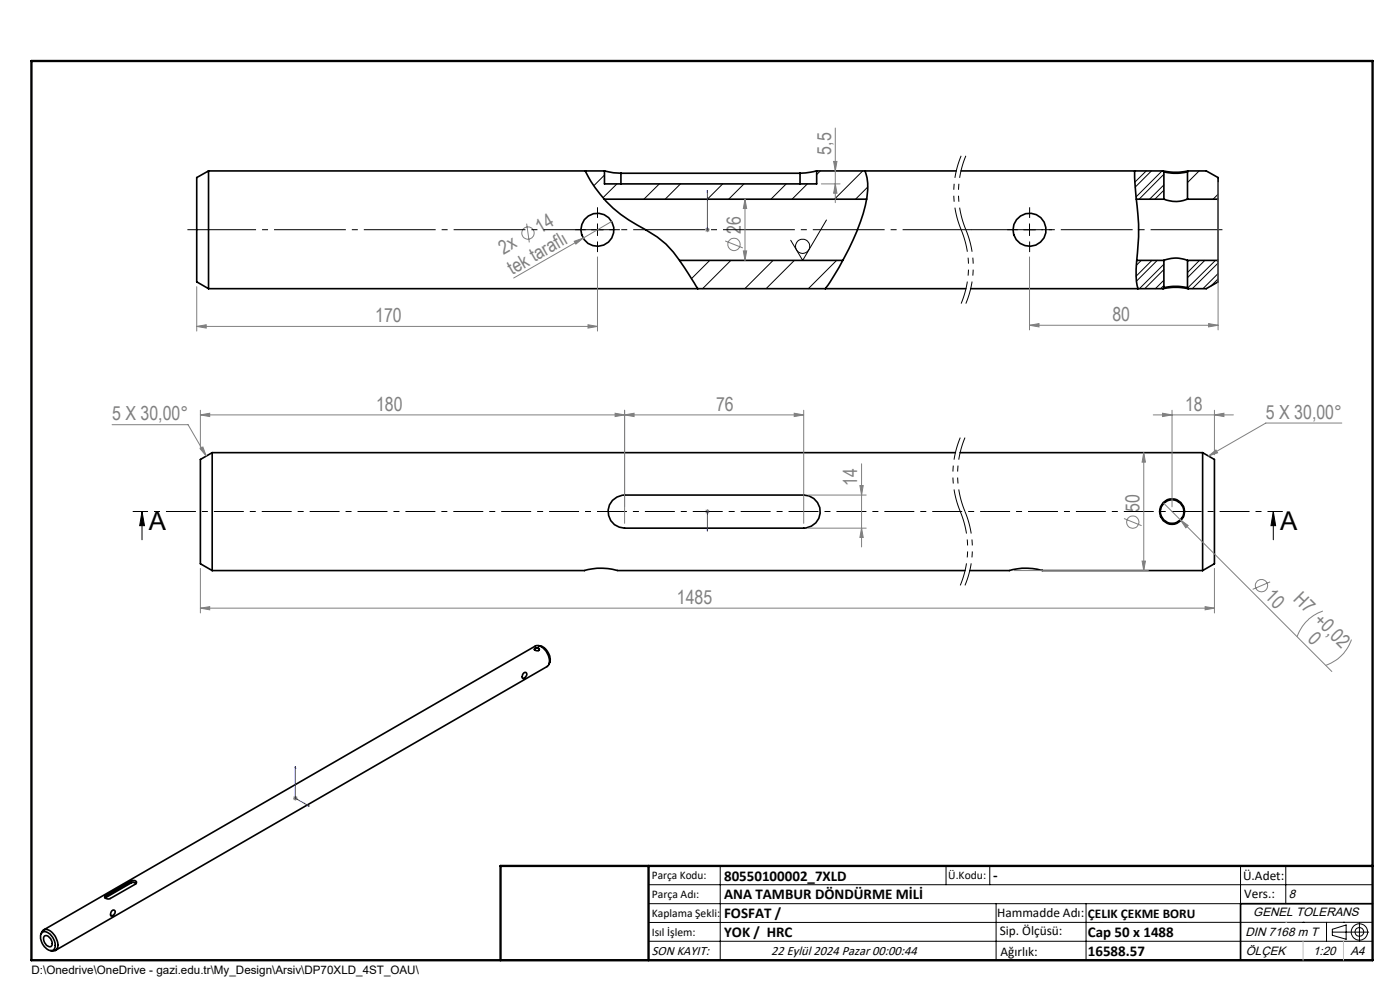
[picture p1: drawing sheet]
<svg xmlns="http://www.w3.org/2000/svg" width="297mm" height="210mm" viewBox="0 0 297 210" stroke-linecap="round" stroke-linejoin="round" font-family="sans-serif">
<g fill="none" stroke="#000" stroke-width=".35">
<path d="M44.2 36.3v24.9M44.2 36.3l-2.5 1.4v22.1l2.5 1.4M44.2 36.3h84M124.2 36.3a26.7 26.7 0 0 0 12.8 12.4 23.2 23.2 0 0 1 9 9.3l2 3.2M128.2 36.3l1.9 .3 1.6 .2M128.2 36.3v2.7h45v-2.7M131.7 36.8h38M131.7 36.8v2.2M169.7 36.8v2.2M173.2 36.3l-3.5 .5M173.2 36.3h29.6M183.5 36.3l.1 .1a11.5 11.5 0 0 1 0 7.2 57.5 57.5 0 0 1-8.5 17.6"/>
<path d="M203.9 36.3h42.8M240.7 36.3a58.8 58.8 0 0 0 .7 9.3l.1 4.7-.2 3.4a18.8 18.8 0 0 0 .1 7.5M246.7 36.3a12.7 12.7 0 0 0 5.4 0M246.7 36.3l.2 .2M246.9 36.5a11.1 11.1 0 0 0 5 0M246.9 36.5v5.8M251.9 36.5v5.8M252.1 36.3l-.2 .2M252.1 36.3h3.8l2.5 1.4v4.6M128.2 42.3h55.7M144.2 55.2h34.6M241.1 42.3h5.8"/>
<path d="M241.2 55.2h5.7M246.9 55.2a6.6 6.6 0 0 1 5 0M246.9 42.3a6.6 6.6 0 0 0 5 0M246.9 55.2v5.8M251.9 55.2h6.5M251.9 42.3h6.5M251.9 55.2v5.8M258.4 42.3v12.9M258.4 55.2v4.6l-2.5 1.4h-3.8M44.2 61.2h160.7M205.9 61.2h40.8M246.7 61.2a12.7 12.7 0 0 1 5.4 0"/>
<path d="M246.9 61a11.1 11.1 0 0 1 5 0M246.9 61l-.2 .2M251.9 61l.2 .2M45 96v25M45 96l-2.5 1.5v22.1l2.5 1.4M45 96h157.7M203.7 96h51.4M255.1 96v25M255.1 96l2.5 1.5v22.1l-2.5 1.4M129.9 106.1l1-.7 1.6-.4h38a3.5 3.5 0 0 1 3.5 3.5 3.5 3.5 0 0 1-3.5 3.5h-38a3.5 3.5 0 0 1-3.2-2.1 3.5 3.5 0 0 1 .6-3.8zM113.4 137.6a.56 .56 0 0 1 .5-.2 .56 .56 0 0 1 .5 .5 .6 .6 0 0 1-1-.3zM113.5 137.9a.44 .44 0 0 1 .4-.4 .44 .44 0 0 1 .4 .4l-.1 .1"/>
<path d="M114.2 136.9a2.95 2.95 0 0 1 2.3 4M131 121a12.8 12.8 0 0 0-7 0h-79M131 121h73.7M221.1 121a13 13 0 0 0-7 0h-8.4M221.1 121h34M111.1 142.8a.41 .41 0 0 1 .6-.1 .41 .41 0 0 1 0 .6l-.3 .4a.33 .33 0 0 1-.4 .2 .33 .33 0 0 1-.2-.4zM8.7 198.1a1.24 1.24 0 0 1 1-1 1.24 1.24 0 0 1 1.3 .6 3.1 3.1 0 0 1 1 3.7l-.6 .3-.7-.1M8.9 197.9a1.46 1.46 0 0 1 2.1 .7 2.22 2.22 0 0 1 .3 2.9 1.88 1.88 0 0 1-2.2-1.1 2.29 2.29 0 0 1-.2-2.5zM9.2 197.3l104.4-60.3a2.61 2.61 0 0 1 2.8 2.2 1.87 1.87 0 0 1-.3 2.2l-104.4 60.2M9.4 198.6a1.2 1.2 0 0 1 1.6 1 .72 .72 0 0 1 .1 .8 .72 .72 0 0 1-.7 .4 1.68 1.68 0 0 1-1-2.2zM22.4 190v.4M22.4 190.4l-.1 .1"/>
<path d="M23.8 193.2a.41 .41 0 0 1 .5 0 .41 .41 0 0 1 .1 .5l-.3 .4a.32 .32 0 0 1-.4 .3 .32 .32 0 0 1-.2-.5zM27.8 186.9a.66 .66 0 0 1 .7-.2 .66 .66 0 0 1 .4 .6l-5.5 3.3a.74 .74 0 0 1-1.2-.4l.2-.2M27.8 187.3a.94 .94 0 0 1 1.1 .1M27.8 186.9l-5.4 3.1M27.8 187.3l-5.4 3.1M27.8 186.9v.4M291.2 191.7h-28v12M106.2 203.7h185"/>
<circle cx="126.7" cy="48.7" r="3.5"/>
<circle cx="218.4" cy="48.7" r="3.5"/>
<circle cx="248.6" cy="108.5" r="2.5"/>
<circle cx="248.7" cy="108.5" r="2.68"/>
</g>
<g fill="none" stroke="#000" stroke-width=".21">
<path d="M128.2 37.1l-2.2 2.3M130.9 39l-3 2.9M139.9 39l-3.3 3.3M144.4 39l-3.3 3.3M153.3 39l-3.2 3.3M157.8 39l-3.2 3.3M166.8 39l-3.3 3.3M171.3 39l-3.3 3.3M174 36.3l-.8 .7M183 36.3l-6 6M184.1 39.6l-2.6 2.7M240.9 36.3l-.2 .1"/>
<path d="M243.2 36.3l-2.5 2.4M244.3 36.3l-3.5 3.4M246.5 36.3l-5.5 5.5M246.9 39.2l-3 3.1M246.9 37l-5.2 5.3M254.4 36.3l-2.5 2.4M125.5 48.7h2.5M126.8 47.5v2.5M150.6 55.2l-3.9 3.9M155 55.2l-6 6M164 55.2l-6 6M168.5 55.2l-6 6"/>
<path d="M175.3 46.7l-5 8.5-2.6-4.2M177.5 55.2l-6 6M217.2 48.7h2.5M218.4 47.5v2.5M242.1 55.2l-1 1.1M244.4 55.2l-3.4 3.4M245.5 55.2l-4.4 4.4M246.9 40.3l-1.9 2M246.9 56l-5.2 5.2M246.9 59.4l-1.8 1.8M246.9 57.2l-4 4M252.2 55.2l-.3 .4"/>
<path d="M254.5 55.2l-2.6 2.6M255.6 55.2l-3.7 3.7M257.8 55.2l-5.8 5.9M258.4 41.2l-1 1.1M258.4 58l-3.2 3.2M258.4 55.8l-5.5 5.4M258.4 59.2l-1.5 1.5M246.9 60.6l-.7 .6M30.1 108.5l.6 3h-1.1zM30.1 108.5v6M270.1 108.5l.5 3h-1zM270.1 108.5v6"/>
<path d="M137.6 187.7h153.6M137.6 191.7h153.6M137.6 199.7h153.6M152.8 183.7v20M200.7 183.7v4M210 183.7v4M211.3 191.7v12M230.4 191.7v12M263.2 183.7v20M272.8 183.7v8M276.4 195.6h.1M281.4 195.6v4.1"/>
<path d="M282.6 197.7h7.8M282.6 197.1l3-.9v3l-3-.8zM285 195.6h.1M288.4 195.8v3.8M291.2 195.6l-153.6 .1"/>
<circle cx="170.3" cy="52.2" r="1.51"/>
<circle cx="288.4" cy="197.7" r="1.74"/>
<circle cx="288.4" cy="197.7" r=".93"/>
</g>
<g fill="none" stroke="#808080" stroke-width=".21">
<path d="M174.2 39h4M176.8 34.2h.8l-.4 2.1zM177.2 39l.4 2h-.8zM177.2 27.2v15.8M258.4 38.7v31.3M111.7 47.4l.6 4M121.8 51.2l1.9-.7-1.5 1.3zM123.7 50.5l-14.7 8.5M126.8 54.5v15.7M129.8 47l-6.1 3.5M149.6 48.7h1M149.7 48.4l.7 .7"/>
<path d="M150.1 48.3v.9M150.4 48.4l-.7 .7M153.8 51.1l3.8 1.5M157.7 53.2h.7l-.4 2zM158 42.3l.4 1.9h-.7zM158 42.3v12.9M218.4 54.5v15.5M41.7 69.2l2-.3v.7zM41.7 60.8v9.4M41.7 69.2h85.1M124.7 68.9l2.1 .3-2.1 .4zM218.4 69l2-.4v.7z"/>
<path d="M218.4 69h40M256.4 68.6l2 .4-2 .3zM23.8 90.1h16.1l3.8 6.6M42.4 95.2l.6-.4 .7 1.9zM42.5 88l2-.3v.7zM42.5 87v8M130.5 87.7l2 .3-2 .4zM132.5 88l2-.3v.7zM132.5 87v24M168.5 87.7l2 .3-2 .4zM170.5 87v24M170.5 88h-128"/>
<path d="M182.8 98.4v17.6M242.6 96l.4 2h-.7zM242.6 96v25M244.7 88h17M246.6 87.7l2 .3-2 .4zM248.6 87v20.5M256.4 96.7l1.6-1.2 .3 .6zM257.6 88l2-.3v.7zM257.6 87v9.5M284.7 89.7h-16.2l-12.1 7M149.6 108.5h1M149.7 108.2l.7 .7"/>
<path d="M150.1 108v1M150.4 108.2l-.7 .7M171.5 112h12.3M171.5 105h12.3M182.4 103h.7l-.3 2zM182.8 112l.3 2h-.7zM238.4 110l3.8 1.5M242.3 119h.7l-.4 2zM246.9 106.7l3.5 3.6M250.4 110.3l32.1 32.1M250.4 110.3l1.7 1.2-.5 .5zM42.5 129l2-.3v.7z"/>
<path d="M42.5 120.6v9.4M42.5 129h215.1M215.2 121h28.4M255.7 128.7l1.9 .3-1.9 .4zM257.6 120.6v9.4M269.5 123.4l-3.8 1.6M280.6 129.6a9 9 0 0 0-5.4 5.5M286.7 135.7a8.7 8.7 0 0 1-5.5 5.4M62.2 169.3h.9M62.3 169l.7 .7M62.7 168.8v1M63 169l-.7 .7"/>
<circle cx="112" cy="49.4" r="1.32"/>
<circle cx="155.7" cy="51.9" r="1.31"/>
<circle cx="240.3" cy="110.8" r="1.3"/>
<circle cx="267.6" cy="124.2" r="1.3"/>
</g>
<path d="M203.9 33a20.4 20.4 0 0 0 0 15.7M204.9 33a20.4 20.4 0 0 0 0 15.7M203.9 48.7a20.4 20.4 0 0 1 0 15.7M204.9 48.7a20.4 20.4 0 0 1 0 15.7M203.7 92.8a20.4 20.4 0 0 0 0 15.7M204.7 92.8a20.4 20.4 0 0 0 0 15.7M203.7 108.5a20.4 20.4 0 0 1 0 15.7M204.7 108.5a20.4 20.4 0 0 1 0 15.7" fill="none" stroke="#000" stroke-width=".21" stroke-dasharray="6.3 1.3 1.3 1.3 1.3 1.3" stroke-dashoffset="1.5" stroke-linecap="butt"/>
<path d="M150.1 48.6v.3zM150.1 40.4v.4v-.4M150.1 48.7h.1M150.1 40.4v8.3M150.1 112.7v-.5v.5M150.1 108.4v.2zM150.1 108.5h.1M150.1 108.5v4.2M62.7 162.6v.3l-.1-.1zM62.7 162.6v6.7l2.9 1.7M65.3 170.8l.3 .2-.3-.1z" fill="none" stroke="#00f" stroke-width=".21"/>
<path d="M124.3 48.7h-2.3M126.8 46.2v-2.2M126.8 51.2v2.3M129.3 48.7h2.2M215.9 48.7h-2.2M218.4 46.2v-2.2M218.4 51.2v2.3M220.9 48.7h2.3" fill="none" stroke="#000" stroke-width=".21" stroke-dasharray="15.2 1.3 1.3 1.3" stroke-linecap="butt"/>
<path d="M39.8 48.7h166.2" fill="none" stroke="#000" stroke-width=".21" stroke-dasharray="15.2 1.3 1.3 1.3" stroke-dashoffset=".7" stroke-linecap="butt"/>
<path d="M204.9 48.7h55.5" fill="none" stroke="#000" stroke-width=".21" stroke-dasharray="15.2 1.3 1.3 1.3" stroke-dashoffset="-1.1" stroke-linecap="butt"/>
<path d="M28.2 108.5h243.9" fill="none" stroke="#000" stroke-width=".21" stroke-dasharray="6.3 1.3 1.3 1.3" stroke-dashoffset="3.1" stroke-linecap="butt"/>
<path d="M6.7 12.9h284.5v190.8h-284.5zM137.6 183.7v20M291.2 183.7h-185v20" fill="none" stroke="#000" stroke-width=".5"/>
<path d="M272.8 195.6h.1M276.4 199.7v4M285 199.7v4" fill="none" stroke="#c0c0c0" stroke-width=".21"/>
<path d="M30.1 108.5l.6 3h-1.1zM270.1 108.5l.5 3h-1z" fill="#000"/>
<g fill="#00f">
<path d="M150.1 112.2v.5zM150.1 108.4v.2z"/>
<path d="M65.3 170.8l.3 .2-.3-.1zM62.7 162.6v.3l-.1-.1zM150.1 48.6v.3zM150.1 40.4v.4z"/>
</g>
<g fill="#808080">
<path d="M121.8 51.2l1.9-.7-1.5 1.3z"/>
<path d="M250.4 110.3l1.7 1.2-.5 .5z"/>
<path d="M168.5 87.7l2 .3-2 .4zM132.5 88l2-.3v.7zM255.7 128.7l1.9 .3-1.9 .4zM42.5 129l2-.3v.7z"/>
<path d="M42.4 95.2l.6-.4 .7 1.9zM256.4 96.7l1.6-1.2 .3 .6z"/>
<path d="M124.7 68.9l2.1 .3-2.1 .4zM41.7 69.2l2-.3v.7zM256.4 68.6l2 .4-2 .3zM218.4 69l2-.4v.7z"/>
<path d="M158 42.3l.4 1.9h-.7zM157.7 53.2h.7l-.4 2z"/>
<path d="M182.8 112l.3 2h-.7zM182.4 103h.7l-.3 2z"/>
<path d="M177.2 39l.4 2h-.8zM176.8 34.2h.8l-.4 2.1z"/>
<path d="M242.3 119h.7l-.4 2zM242.6 96l.4 2h-.7z"/>
<path d="M42.5 88l2-.3v.7zM130.5 87.7l2 .3-2 .4zM246.6 87.7l2 .3-2 .4zM257.6 88l2-.3v.7z"/>
</g>
<g font-size="5.5">
<text x="31.6" y="112.4">A</text>
<text x="271.6" y="112.4">A</text>
</g>
<g font-size="4.1" fill="#808080">
<text x="176.3" y="32.8" transform="rotate(-90 176.3 32.8)">5,5</text>
<text x="114.6" y="49.6" transform="rotate(-30 114.6 49.6)">14</text>
<text x="157.1" y="49.7" transform="rotate(-90 157.1 49.7)">26</text>
<text x="106.8" y="54" transform="rotate(-30 106.8 54)">2x</text>
<text x="108.7" y="58.4" transform="rotate(-30 108.7 58.4)">tek taraflı</text>
<text x="79.6" y="68.3">170</text>
<text x="236" y="68">80</text>
<text x="23.8" y="89.1">5 X 30,00°</text>
<text x="79.8" y="87.1">180</text>
<text x="151.9" y="87.1">76</text>
<text x="251.4" y="87.1">18</text>
<text x="268.6" y="88.8">5 X 30,00°</text>
<text x="181.9" y="103.1" transform="rotate(-90 181.9 103.1)">14</text>
<text x="241.7" y="108.6" transform="rotate(-90 241.7 108.6)">50</text>
<text x="143.6" y="128.1">1485</text>
<text x="268.2" y="126.7" transform="rotate(45 268.2 126.7)">10</text>
<text x="274.2" y="127.3" transform="rotate(45 274.2 127.3)">H7 +0,02</text>
<text x="277.2" y="135.8" transform="rotate(45 277.2 135.8)">0</text>
</g>
<g font-size="3.2">
<text x="153.6" y="186.8">80550100002_7XLD</text>
<text x="153.6" y="190.8">ANA TAMBUR DÖNDÜRME MİLİ</text>
<text x="210.7" y="186.6">-</text>
<text x="153.6" y="194.8">FOSFAT /</text>
<text x="153.6" y="198.8">YOK / HRC</text>
<text x="230.8" y="198.7">Cap 50 x 1488</text>
<text x="230.8" y="202.8">16588.57</text>
</g>
<g font-size="2.8">
<text x="263.7" y="186.7">Ü.Adet:</text>
<text x="263.9" y="190.5">Vers.:</text>
<text x="211.5" y="194.5">Hammadde Adı:</text>
<text x="230.8" y="194.7">ÇELIK ÇEKME BORU</text>
<text x="138.3" y="202.6">SON KAYIT:</text>
<text x="163.6" y="202.6">22 Eylül 2024 Pazar 00:00:44</text>
<text x="212.1" y="198.4">Sip. Ölçüsü:</text>
<text x="212.2" y="202.7">Ağırlık:</text>
</g>
<g font-size="2.6">
<text x="273.4" y="190.4">8</text>
<text x="265.9" y="194.4">GENEL TOLERANS</text>
<text x="264.2" y="198.5">DIN 7168 m T</text>
<text x="264.3" y="202.6">ÖLÇEK</text>
<text x="278.5" y="202.6">1:20</text>
<text x="286.5" y="202.6">A4</text>
</g>
<g font-size="2.5">
<text x="138.3" y="186.4">Parça Kodu:</text>
<text x="138.3" y="190.5">Parça Adı:</text>
<text x="201.2" y="186.5">Ü.Kodu:</text>
<text x="138.3" y="194.5">Kaplama Şekli:</text>
<text x="138.3" y="198.6">Isıl İşlem:</text>
<text x="6.7" y="206.7">D:\Onedrive\OneDrive - gazi.edu.tr\My_Design\Arsiv\DP70XLD_4ST_OAU\</text>
</g>
</svg>
